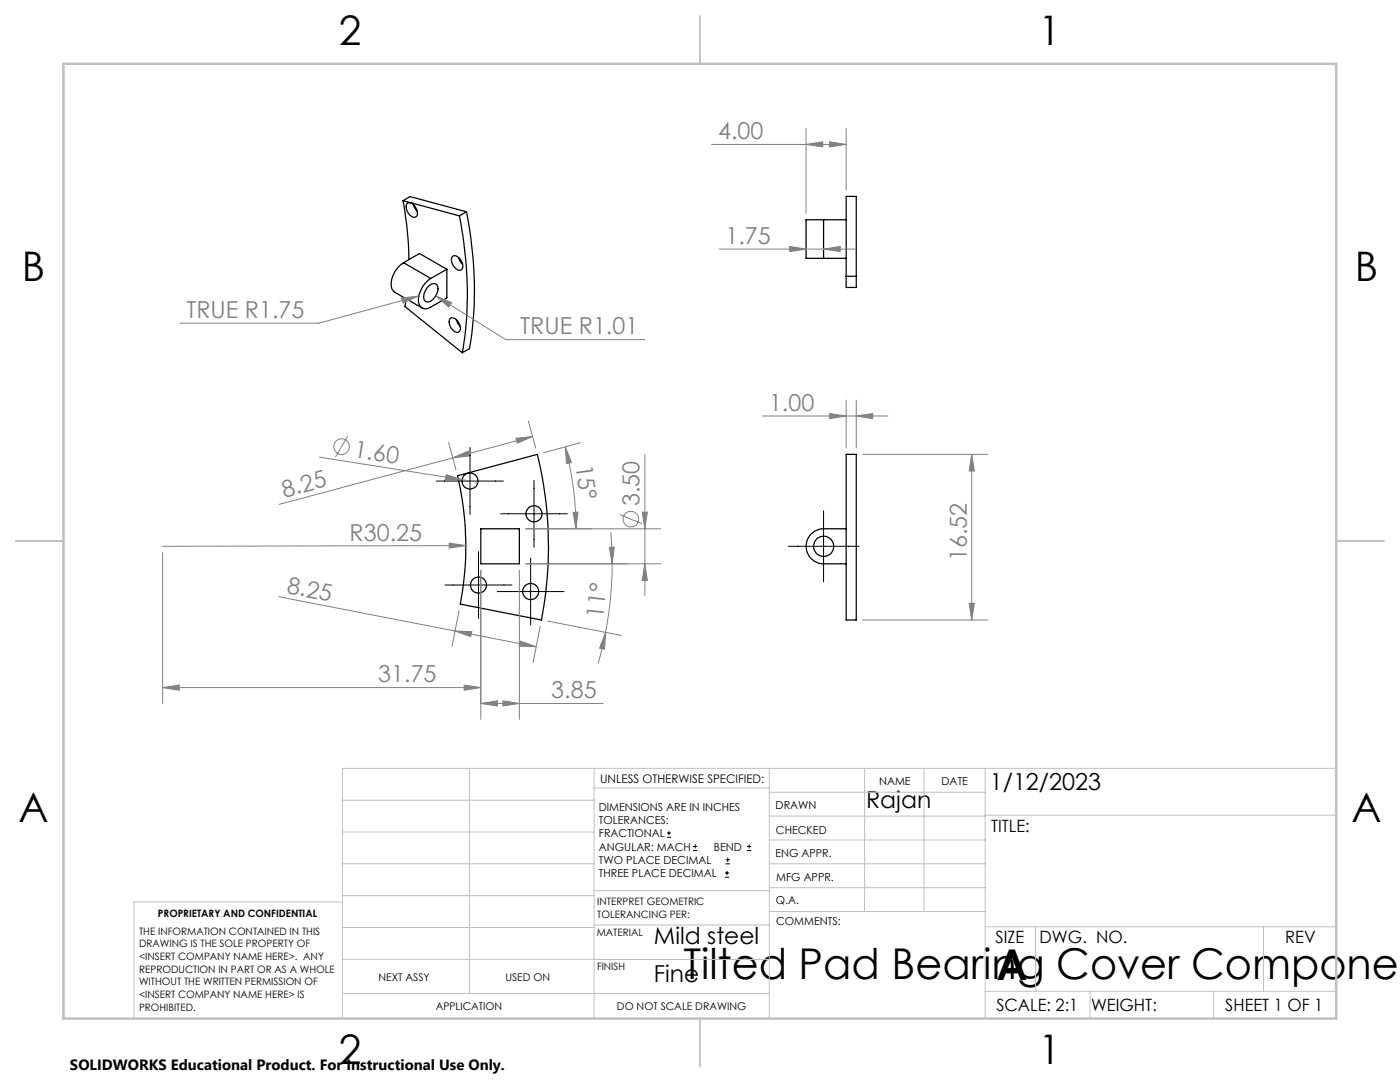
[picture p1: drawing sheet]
<svg xmlns="http://www.w3.org/2000/svg" width="279mm" height="216mm" viewBox="0 0 279 216" stroke-linecap="round" stroke-linejoin="round" font-family="sans-serif">
<g fill="none" stroke="#000" stroke-width=".25">
<path d="M80.4 40l.6 3.5a56.2 56.2 0 0 1 .6 8.3M80.4 40l11.3 3.1M80.4 40l1.4-.8 11.3 3.1M80.5 52.4a5.2 5.2 0 0 0-2.3 5.2l.6 .7 5.4 3.2M80.5 52.4l3.2-1.8 5.5 3.1M80.5 52.4l5.5 3.2M81.1 59.6l-.3 1.6 11.5 9.2M81.3 40.6a1.37 1.37 0 0 1 1.8 1v.2a.98 .98 0 0 1-.3 1.6 2.01 2.01 0 0 1-1.5-2.8zM82.5 40.9l.2 .5 .6 .8M85.4 57.2l.2-.1a1.01 1.01 0 0 1 1.3-.5 1.01 1.01 0 0 1 .5 1.4 2.33 2.33 0 0 1-2.4 2.2 1.75 1.75 0 0 1 0-2.4zM89.2 53.7v5.7l-3.2 1.9a1.51 1.51 0 0 1-1.8 .1 1.51 1.51 0 0 1-.7-1.6 5.6 5.6 0 0 1 2.5-4.2M89.2 53.7l-3.2 1.9"/>
<path d="M90.2 51.3a1 1 0 0 1 1.6 .4l.3 .5a1.08 1.08 0 0 1-.3 1.7 2.07 2.07 0 0 1-1.6-2.6zM91.5 51.4l.3 .7 .5 .6M91.7 43.1a74.1 74.1 0 0 1 .6 27.3M93.1 42.3a75.2 75.2 0 0 1 .6 27.3l-1.4 .8M93.1 42.3l-1.4 .8M164.4 43.9h-3.5v7.6h3.5M164.4 43.9v7.6M164.4 51.5h4.5M164.4 43.9h4.5M168.9 55.1v2.3h2v-2.3M168.9 55.1v-15.9h2v15.9M168.9 55.1h2"/>
<path d="M89.9 63.5a1.48 1.48 0 0 1 1.8 1.3 .98 .98 0 0 1-.4 1.5 2.03 2.03 0 0 1-1.4-2.8zM91.1 63.8l.3 .7 .4 .6M91.3 94.9l15.9-4.2a78.2 78.2 0 0 1 .9 33l-16.2-3.2a60.3 60.3 0 0 0-.6-25.6zM168.9 90.7h2v33h-2zM96 105.5h7.6v7h-7.6zM168.9 105.5h-4.5a3.5 3.5 0 0 0-3.5 3.5 3.5 3.5 0 0 0 3.5 3.5h4.5"/>
<circle cx="93.8" cy="96" r="1.6"/>
<circle cx="95.5" cy="116.8" r="1.6"/>
<circle cx="105.9" cy="118" r="1.6"/>
<circle cx="106.6" cy="102.5" r="1.6"/>
<circle cx="164.4" cy="109" r="2"/>
</g>
<g fill="none" stroke="#808080" stroke-width=".2">
<path d="M142 28.8h26.9M160.9 28.8l3.3-.5v1zM160.9 25.6v17M165.6 28.3l3.3 .5-3.3 .5zM168.9 25.6v12.3M80.2 59.5l3.3-.4-3.1 1.4zM83.5 59.1l-19.9 5.4h-27.7M87.1 59.1l3 1.3-.5 .9zM87.1 59.1l13.8 8.7h27.8M143.5 49.7h27.2M157.6 49.2l3.3 .5-3.3 .5zM164.4 49.7l3.3-.5v1z"/>
<path d="M168.9 79.8v9.6M170.9 79.8v9.6M63.8 91.2l28.4 4.5M69.4 87.1l-2.4 4.1M89 94.7l3.2 1h-3.3zM89.5 88.3l1.5 5.4M90.3 91.4l3.1-1.4 .3 1zM92.2 95.7l3.2 .5M103 87.5l3.3-.4-3.1 1.3zM105.4 84l1.5 5.4M106.3 87.1l-50.6 13.5M112.8 89.2l1.3 3.1-1 .2z"/>
<path d="M112.8 89.2a63.5 63.5 0 0 1 2.1 16.3M115.9 88.3l-7.4 2M128.7 90.7v28.2M152.2 83h25M165.6 82.5l3.3 .5-3.3 .5zM170.9 83l3.3-.5v1zM172.2 90.7h24.9M193.9 90.7v33M193.9 90.7l.6 3.3h-1.1zM32.5 110.3v30.1M55.6 119.1l51.4 9.9M89.6 108.4l3.4 .5-3.4 .5z"/>
<path d="M93 108.9l-60.5 .1M96 113.8v29.7M103.6 113.8v29.7M104.9 112.5h27M114.4 102.2h1l-.5 3.3zM121.6 109.2h1l-.4 3.3zM121.9 106.2l.3 6.3M122.2 112.5a75.3 75.3 0 0 1-1.3 13.7M123.7 102.7l4.4 1.8M128.2 102.2h1l-.5 3.3zM128.7 112.5l.5 3.3h-1zM131.9 105.5h-27"/>
<path d="M32.5 137.2l3.3-.5v1zM32.5 137.2h63.5M90.8 125.9l3.4 .1-.3 1zM91.6 121.8l-1.4 7.2M92.6 136.7l3.4 .5-3.4 .5zM100.4 139.8l3.2 .6-3.2 .5zM103.9 127.9l3.1 1.1-3.3-.1zM107.8 125l-1.4 7.2M109.3 123.9l14.7 2.9M120.9 126.2l-.2 3.3-1-.2zM120.9 126.2l-1.5 6.2M172.2 123.7h24.9"/>
<path d="M193.4 120.4h1.1l-.6 3.3zM96 140.4l3.3-.6v1.1zM96 140.4h24.3"/>
<circle cx="68.2" cy="89.1" r="1.56"/>
<circle cx="125.9" cy="103.6" r="1.55"/>
</g>
<g fill="none" stroke="#000" stroke-width=".2">
<path d="M87.1 96h13.4M93.8 89.3v13.4M106.6 95.8v13.4M88.8 116.7h13.4M95.5 110.1v13.3M99.2 118h13.4M99.9 102.5h13.3M105.9 111.3v13.4M157.3 109h14.1M164.4 101.9v14.2M133.1 167.1h.8M133.1 166.2h.8"/>
<path d="M133.5 165.8v.9M138.3 169.7h.8M138.3 168.9h.8M138.7 168.5v.8M144.7 175h.8M144.7 174.2h.8M144.8 172.4h.9M144.8 171.6h.9M145.1 173.8v.8M145.2 171.1v.9M149.1 169.7h.8M149.1 168.9h.8"/>
<path d="M149.5 168.5v.8"/>
</g>
<g fill="none" stroke="#c0c0c0" stroke-width=".2">
<path d="M68.3 159.7h50.3M93.7 153.3v44.9M118.6 153.3v49.9M118.6 157.2h34.9M153.5 153.3v49.9M153.5 158.1h43.1M172.5 153.3v28.6M184.4 153.3v28.6M196.6 153.3v49.9M266.7 153.3h-198.4v49.9M68.3 178.7h50.3M68.3 172.4h50.3"/>
<path d="M68.3 166h50.3M68.3 180h-41.6v23.2M118.6 177.7h35M153.5 167.6h43.1M153.5 162.8h43.1M153.5 172.4h43.1M153.5 177.1h43.1M196.6 162.7h70.1M68.3 198.2h85.2M68.3 191.4l85.2 .1M68.3 185.1h50.3M118.6 184.6h35"/>
<path d="M153.6 181.9h43M196.6 197.8h70.1M196.6 184.9h70.1M206.7 184.9v12.9M217.5 197.8v5.4M242.2 197.8v5.4M252.2 184.9v12.9"/>
</g>
<path d="M139.7 3.2v9.5M3.1 107.9h9.6M266.7 107.9h9.5M139.7 203.2v9.6" fill="none" stroke="#c0c0c0" stroke-width=".25"/>
<path d="M12.7 12.7h254v190.5h-254z" fill="none" stroke="#c0c0c0" stroke-width=".5"/>
<g fill="#808080">
<path d="M89 94.7l3.2 1h-3.3z"/>
<path d="M89.6 108.4l3.4 .5-3.4 .5z"/>
<path d="M114.4 102.2h1l-.5 3.3zM112.8 89.2l1.3 3.1-1 .2z"/>
<path d="M103.9 127.9l3.1 1.1-3.3-.1zM90.8 125.9l3.4 .1-.3 1z"/>
<path d="M100.4 139.8l3.2 .6-3.2 .5zM96 140.4l3.3-.6v1.1z"/>
<path d="M165.6 82.5l3.3 .5-3.3 .5zM170.9 83l3.3-.5v1zM32.5 137.2l3.3-.5v1zM92.6 136.7l3.4 .5-3.4 .5zM80.2 59.5l.2 1 3.1-1.4zM87.1 59.1l2.5 2.2 .5-.9zM157.6 49.2l3.3 .5-3.3 .5zM164.4 49.7l3.3-.5v1z"/>
<path d="M90.3 91.4l3.1-1.4 .3 1zM103 87.5l3.3-.4-3.1 1.3z"/>
<path d="M120.9 126.2l-.2 3.3-1-.2zM121.6 109.2h1l-.4 3.3z"/>
<path d="M128.7 112.5l.5 3.3h-1zM128.2 102.2h1l-.5 3.3z"/>
<path d="M193.9 90.7l.6 3.3h-1.1zM193.4 120.4h1.1l-.6 3.3z"/>
<path d="M160.9 28.8l3.3-.5v1zM165.6 28.3l3.3 .5-3.3 .5z"/>
</g>
<g font-size="8.5">
<text x="136.4" y="195.4">Tilted Pad Bearing Cover Componen</text>
<text x="198.9" y="195.5">A</text>
</g>
<g font-size="8.1">
<text x="67.6" y="8.9">2</text>
<text x="207.3" y="8.9">1</text>
<text x="4.4" y="56.1">B</text>
<text x="270.4" y="56.1">B</text>
<text x="3.7" y="164.1">A</text>
<text x="269.7" y="164.1">A</text>
<text x="67.6" y="212.4">2</text>
<text x="207.3" y="212.4">1</text>
</g>
<g font-size="4.7" fill="#808080">
<text x="143.3" y="27.8">4.00</text>
<text x="144.8" y="48.7">1.75</text>
<text x="37.2" y="63.5">TRUE R1.75</text>
<text x="103.8" y="66.7">TRUE R1.01</text>
<text x="153.5" y="82">1.00</text>
<text x="70.5" y="91.2" transform="rotate(9 70.5 91.2)">1.60</text>
<text x="114.8" y="92.9" transform="rotate(82 114.8 92.9)">15°</text>
<text x="56.7" y="99.3" transform="rotate(-15 56.7 99.3)">8.25</text>
<text x="127.6" y="101" transform="rotate(-90 127.6 101)">3.50</text>
<text x="69.8" y="107.9">R30.25</text>
<text x="192.9" y="112" transform="rotate(-90 192.9 112)">16.52</text>
<text x="57.1" y="118.3" transform="rotate(11 57.1 118.3)">8.25</text>
<text x="120.4" y="123.6" transform="rotate(-84 120.4 123.6)">11°</text>
<text x="75.5" y="136.2">31.75</text>
<text x="110" y="139.3">3.85</text>
</g>
<g font-size="4.7">
<text x="172.9" y="161.2">Rajan</text>
<text x="197.5" y="157.7">1/12/2023</text>
<text x="130.5" y="188.4">Mild steel</text>
<text x="130.5" y="196">Fine</text>
</g>
<g font-size="3.4">
<text x="197.8" y="166">TITLE:</text>
<text x="198.7" y="188.1">SIZE</text>
<text x="207.5" y="188.1">DWG. NO.</text>
<text x="256.5" y="188.2">REV</text>
<text x="198.8" y="201.7">SCALE: 2:1</text>
<text x="217.7" y="201.8">WEIGHT:</text>
<text x="244.5" y="201.7">SHEET 1 OF 1</text>
</g>
<text font-size="3" x="14" y="213.5">SOLIDWORKS Educational Product. For Instructional Use Only.</text>
<text font-size="2.4" x="119.8" y="156.2">UNLESS OTHERWISE SPECIFIED:</text>
<g font-size="2.2">
<text x="119.5" y="161.8">DIMENSIONS ARE IN INCHES</text>
<text x="154.8" y="161.4">DRAWN</text>
<text x="175.4" y="156.6">NAME</text>
<text x="187.9" y="156.7">DATE</text>
<text x="119.5" y="164.4">TOLERANCES:</text>
<text x="119.5" y="167.1">FRACTIONAL</text>
<text x="154.9" y="166.3">CHECKED</text>
<text x="119.5" y="169.7">ANGULAR: MACH</text>
<text x="119.5" y="172.4">TWO PLACE DECIMAL</text>
<text x="142.5" y="169.7">BEND</text>
<text x="154.8" y="171">ENG APPR.</text>
<text x="119.5" y="175">THREE PLACE DECIMAL</text>
<text x="154.9" y="175.7">MFG APPR.</text>
<text x="154.9" y="180.4">Q.A.</text>
<text x="154.9" y="184.6">COMMENTS:</text>
</g>
<g font-size="2.1">
<text x="75.5" y="195.7">NEXT ASSY</text>
<text x="100.9" y="195.7">USED ON</text>
<text x="86.9" y="201.5">APPLICATION</text>
<text x="123.1" y="201.6">DO NOT SCALE DRAWING</text>
</g>
<g font-size="2">
<text x="31.5" y="182.9">PROPRIETARY AND CONFIDENTIAL</text>
<text x="119.2" y="180.6">INTERPRET GEOMETRIC</text>
<text x="119.2" y="183.1">TOLERANCING PER:</text>
<text x="27.8" y="186.5">THE INFORMATION CONTAINED IN THIS</text>
<text x="27.8" y="189">DRAWING IS THE SOLE PROPERTY OF</text>
<text x="27.8" y="191.6">&lt;INSERT COMPANY NAME HERE&gt;. ANY</text>
<text x="119.1" y="186.7">MATERIAL</text>
<text x="27.8" y="194.1">REPRODUCTION IN PART OR AS A WHOLE</text>
<text x="27.8" y="196.6">WITHOUT THE WRITTEN PERMISSION OF</text>
<text x="119.1" y="193.5">FINISH</text>
<text x="27.8" y="199.1">&lt;INSERT COMPANY NAME HERE&gt; IS</text>
<text x="27.8" y="201.7">PROHIBITED.</text>
</g>
</svg>
